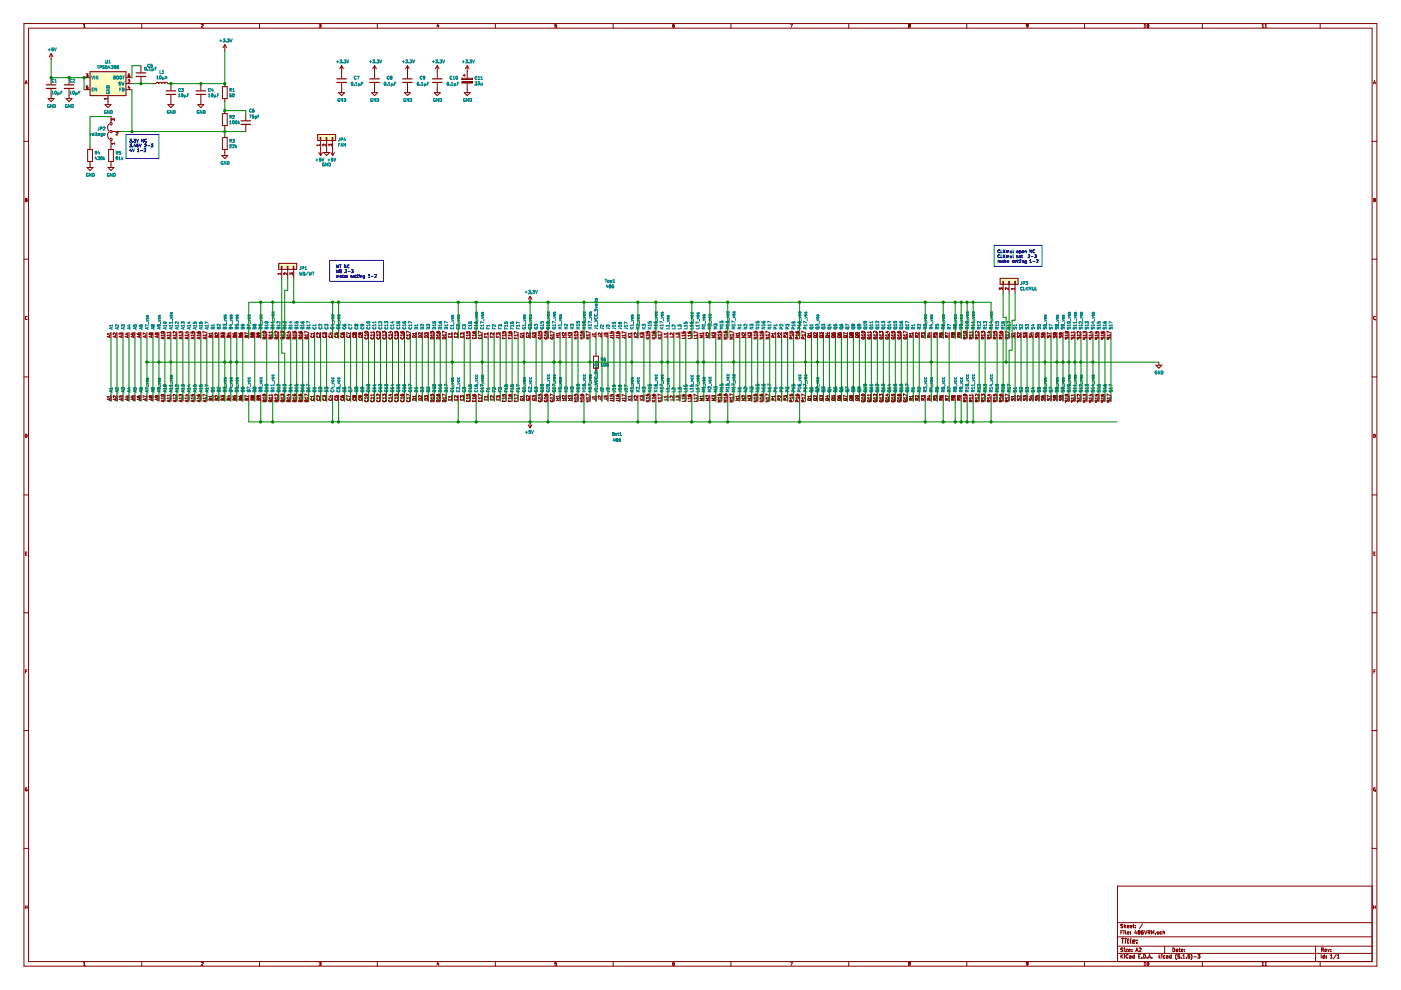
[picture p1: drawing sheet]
EESchema Schematic File Version 4
EELAYER 30 0
EELAYER END
$Descr A2 23386 16535
encoding utf-8
Sheet 1 1
Title ""
Date ""
Rev ""
Comp ""
Comment1 ""
Comment2 ""
Comment3 ""
Comment4 ""
$EndDescr
$Comp
L Regulator_Switching:TPS54308 U1
U 1 1
P 1800 1400
F 0 "U1" H 1800 1767 50  0000 C CNN
F 1 "TPS54308" H 1800 1676 50  0000 C CNN
F 2 "Package_TO_SOT_SMD:SOT-23-6" H 1850 1050 50  0001 L CNN
F 3 "http://www.ti.com/lit/ds/symlink/tps54308.pdf" H 1500 1750 50  0001 C CNN
	1    1800 1400
	1    0    0    -1  
$EndComp
$Comp
L power:GND #PWR0101
U 1 1
P 1800 1700
F 0 "#PWR0101" H 1800 1450 50  0001 C CNN
F 1 "GND" H 1805 1527 50  0000 C CNN
F 2 "" H 1800 1700 50  0001 C CNN
F 3 "" H 1800 1700 50  0001 C CNN
	1    1800 1700
	1    0    0    -1  
$EndComp
$Comp
L Device:C C5
U 1 1
P 2350 1250
F 0 "C5" H 2450 1400 50  0000 L CNN
F 1 "0.1µF" H 2400 1350 50  0000 L CNN
F 2 "Capacitor_SMD:C_0805_2012Metric" H 2388 1100 50  0001 C CNN
F 3 "~" H 2350 1250 50  0001 C CNN
	1    2350 1250
	1    0    0    -1  
$EndComp
Wire Wire Line
	2200 1400 2350 1400
Connection ~ 2350 1400
Wire Wire Line
	2350 1400 2550 1400
Wire Wire Line
	2350 1100 2200 1100
Wire Wire Line
	2200 1100 2200 1300
$Comp
L Device:L L1
U 1 1
P 2700 1400
F 0 "L1" V 2890 1400 50  0000 C CNN
F 1 "10µh" V 2799 1400 50  0000 C CNN
F 2 "Inductor_SMD:L_Taiyo-Yuden_NR-80xx" H 2700 1400 50  0001 C CNN
F 3 "~" H 2700 1400 50  0001 C CNN
	1    2700 1400
	0    -1   -1   0   
$EndComp
$Comp
L Device:C C3
U 1 1
P 2850 1550
F 0 "C3" H 2965 1596 50  0000 L CNN
F 1 "10µF" H 2965 1505 50  0000 L CNN
F 2 "Capacitor_SMD:C_1206_3216Metric" H 2888 1400 50  0001 C CNN
F 3 "~" H 2850 1550 50  0001 C CNN
	1    2850 1550
	1    0    0    -1  
$EndComp
Connection ~ 2850 1400
$Comp
L Device:C C4
U 1 1
P 3350 1550
F 0 "C4" H 3465 1596 50  0000 L CNN
F 1 "10µF" H 3465 1505 50  0000 L CNN
F 2 "Capacitor_SMD:C_1206_3216Metric" H 3388 1400 50  0001 C CNN
F 3 "~" H 3350 1550 50  0001 C CNN
	1    3350 1550
	1    0    0    -1  
$EndComp
$Comp
L power:GND #PWR0102
U 1 1
P 2850 1700
F 0 "#PWR0102" H 2850 1450 50  0001 C CNN
F 1 "GND" H 2855 1527 50  0000 C CNN
F 2 "" H 2850 1700 50  0001 C CNN
F 3 "" H 2850 1700 50  0001 C CNN
	1    2850 1700
	1    0    0    -1  
$EndComp
$Comp
L power:GND #PWR0103
U 1 1
P 3350 1700
F 0 "#PWR0103" H 3350 1450 50  0001 C CNN
F 1 "GND" H 3355 1527 50  0000 C CNN
F 2 "" H 3350 1700 50  0001 C CNN
F 3 "" H 3350 1700 50  0001 C CNN
	1    3350 1700
	1    0    0    -1  
$EndComp
Wire Wire Line
	2850 1400 3350 1400
Wire Wire Line
	1400 1500 1400 1300
Wire Wire Line
	1400 1300 1150 1300
Connection ~ 1400 1300
$Comp
L Device:C C1
U 1 1
P 850 1450
F 0 "C1" H 850 1550 50  0000 L CNN
F 1 "10µF" H 850 1350 50  0000 L CNN
F 2 "Capacitor_SMD:C_1206_3216Metric" H 888 1300 50  0001 C CNN
F 3 "~" H 850 1450 50  0001 C CNN
	1    850  1450
	1    0    0    -1  
$EndComp
$Comp
L Device:C C2
U 1 1
P 1150 1450
F 0 "C2" H 1150 1550 50  0000 L CNN
F 1 "10µF" H 1150 1350 50  0000 L CNN
F 2 "Capacitor_SMD:C_1206_3216Metric" H 1188 1300 50  0001 C CNN
F 3 "~" H 1150 1450 50  0001 C CNN
	1    1150 1450
	1    0    0    -1  
$EndComp
Connection ~ 1150 1300
$Comp
L power:GND #PWR0104
U 1 1
P 850 1600
F 0 "#PWR0104" H 850 1350 50  0001 C CNN
F 1 "GND" H 855 1427 50  0000 C CNN
F 2 "" H 850 1600 50  0001 C CNN
F 3 "" H 850 1600 50  0001 C CNN
	1    850  1600
	1    0    0    -1  
$EndComp
$Comp
L power:GND #PWR0105
U 1 1
P 1150 1600
F 0 "#PWR0105" H 1150 1350 50  0001 C CNN
F 1 "GND" H 1155 1427 50  0000 C CNN
F 2 "" H 1150 1600 50  0001 C CNN
F 3 "" H 1150 1600 50  0001 C CNN
	1    1150 1600
	1    0    0    -1  
$EndComp
$Comp
L Device:R R1
U 1 1
P 3750 1550
F 0 "R1" H 3820 1596 50  0000 L CNN
F 1 "50" H 3820 1505 50  0000 L CNN
F 2 "Resistor_SMD:R_0805_2012Metric" V 3680 1550 50  0001 C CNN
F 3 "~" H 3750 1550 50  0001 C CNN
	1    3750 1550
	1    0    0    -1  
$EndComp
$Comp
L Device:R R2
U 1 1
P 3750 2000
F 0 "R2" H 3820 2046 50  0000 L CNN
F 1 "100k" H 3820 1955 50  0000 L CNN
F 2 "Resistor_SMD:R_0805_2012Metric" V 3680 2000 50  0001 C CNN
F 3 "~" H 3750 2000 50  0001 C CNN
	1    3750 2000
	1    0    0    -1  
$EndComp
$Comp
L Device:R R3
U 1 1
P 3750 2400
F 0 "R3" H 3820 2446 50  0000 L CNN
F 1 "22k" H 3820 2355 50  0000 L CNN
F 2 "Resistor_SMD:R_0805_2012Metric" V 3680 2400 50  0001 C CNN
F 3 "~" H 3750 2400 50  0001 C CNN
	1    3750 2400
	1    0    0    -1  
$EndComp
$Comp
L power:GND #PWR0106
U 1 1
P 3750 2550
F 0 "#PWR0106" H 3750 2300 50  0001 C CNN
F 1 "GND" H 3755 2377 50  0000 C CNN
F 2 "" H 3750 2550 50  0001 C CNN
F 3 "" H 3750 2550 50  0001 C CNN
	1    3750 2550
	1    0    0    -1  
$EndComp
Wire Wire Line
	3350 1400 3750 1400
Connection ~ 3350 1400
Wire Wire Line
	3750 1700 3750 1850
Wire Wire Line
	3750 2150 3750 2200
Wire Wire Line
	2200 2200 2200 1500
Wire Wire Line
	2200 2200 3750 2200
Connection ~ 3750 2200
Wire Wire Line
	3750 2200 3750 2250
$Comp
L Jumper:Jumper_3_Open JP2
U 1 1
P 1850 2200
F 0 "JP2" V 1896 2287 50  0000 L CNN
F 1 "voltage" V 1805 2287 50  0000 L CNN
F 2 "Connector_PinHeader_2.54mm:PinHeader_1x03_P2.54mm_Vertical" H 1850 2200 50  0001 C CNN
F 3 "~" H 1850 2200 50  0001 C CNN
	1    1850 2200
	0    -1   -1   0   
$EndComp
$Comp
L Device:R R5
U 1 1
P 1850 2600
F 0 "R5" H 1920 2646 50  0000 L CNN
F 1 "91k" H 1920 2555 50  0000 L CNN
F 2 "Resistor_SMD:R_0805_2012Metric" V 1780 2600 50  0001 C CNN
F 3 "~" H 1850 2600 50  0001 C CNN
	1    1850 2600
	1    0    0    -1  
$EndComp
$Comp
L Device:R R4
U 1 1
P 1500 2600
F 0 "R4" H 1570 2646 50  0000 L CNN
F 1 "430k" H 1570 2555 50  0000 L CNN
F 2 "Resistor_SMD:R_0805_2012Metric" V 1430 2600 50  0001 C CNN
F 3 "~" H 1500 2600 50  0001 C CNN
	1    1500 2600
	1    0    0    -1  
$EndComp
Wire Wire Line
	1850 1950 1500 1950
Wire Wire Line
	1500 1950 1500 2450
$Comp
L power:GND #PWR0107
U 1 1
P 1500 2750
F 0 "#PWR0107" H 1500 2500 50  0001 C CNN
F 1 "GND" H 1505 2577 50  0000 C CNN
F 2 "" H 1500 2750 50  0001 C CNN
F 3 "" H 1500 2750 50  0001 C CNN
	1    1500 2750
	1    0    0    -1  
$EndComp
$Comp
L power:GND #PWR0108
U 1 1
P 1850 2750
F 0 "#PWR0108" H 1850 2500 50  0001 C CNN
F 1 "GND" H 1855 2577 50  0000 C CNN
F 2 "" H 1850 2750 50  0001 C CNN
F 3 "" H 1850 2750 50  0001 C CNN
	1    1850 2750
	1    0    0    -1  
$EndComp
Wire Wire Line
	2000 2200 2200 2200
Connection ~ 2200 2200
Text Notes 2150 2550 0    50   ~ 0
3.3V NC\n3.45V 2-3\n4V 1-2
$Comp
L Device:C C6
U 1 1
P 4100 2050
F 0 "C6" H 4150 2250 50  0000 L CNN
F 1 "75pf" H 4150 2150 50  0000 L CNN
F 2 "Capacitor_SMD:C_0805_2012Metric" H 4138 1900 50  0001 C CNN
F 3 "~" H 4100 2050 50  0001 C CNN
	1    4100 2050
	1    0    0    -1  
$EndComp
Wire Wire Line
	3750 2200 4100 2200
Wire Wire Line
	4100 1900 4100 1850
Wire Wire Line
	4100 1850 3750 1850
Connection ~ 3750 1850
$Comp
L power:+5V #PWR0109
U 1 1
P 850 1000
F 0 "#PWR0109" H 850 850 50  0001 C CNN
F 1 "+5V" H 865 1173 50  0000 C CNN
F 2 "" H 850 1000 50  0001 C CNN
F 3 "" H 850 1000 50  0001 C CNN
	1    850  1000
	1    0    0    -1  
$EndComp
Connection ~ 850  1300
Wire Wire Line
	850  1000 850  1300
Wire Wire Line
	850  1300 1150 1300
$Comp
L power:+3.3V #PWR0110
U 1 1
P 3750 850
F 0 "#PWR0110" H 3750 700 50  0001 C CNN
F 1 "+3.3V" H 3765 1023 50  0000 C CNN
F 2 "" H 3750 850 50  0001 C CNN
F 3 "" H 3750 850 50  0001 C CNN
	1    3750 850 
	1    0    0    -1  
$EndComp
Wire Wire Line
	3750 850  3750 1400
Connection ~ 3750 1400
$Comp
L 486SocketBlaster:486 Bot1
U 1 1
P 10650 6400
F 0 "Bot1" H 10300 5550 50  0000 C CNN
F 1 "486" H 10300 5450 50  0000 C CNN
F 2 "Package_LGA:PGA-168_Socket" H 1900 5800 50  0001 C CNN
F 3 "" H 1900 5800 50  0001 C CNN
	1    10650 6400
	1    0    0    -1  
$EndComp
Wire Wire Line
	1850 5650 1850 6700
Wire Wire Line
	1950 5650 1950 6700
Wire Wire Line
	2050 5650 2050 6700
Wire Wire Line
	2150 6700 2150 5650
Wire Wire Line
	2250 5650 2250 6700
Wire Wire Line
	2350 6700 2350 5650
Wire Wire Line
	2450 5650 2450 6050
Wire Wire Line
	2550 6700 2550 5650
Wire Wire Line
	2650 5650 2650 6050
Wire Wire Line
	2750 5650 2750 6700
Wire Wire Line
	2850 6700 2850 6050
Wire Wire Line
	2950 5650 2950 6700
Wire Wire Line
	3050 6700 3050 5650
Wire Wire Line
	2650 6700 2650 6050
Wire Wire Line
	3750 5650 3750 6050
Wire Wire Line
	3850 6700 3850 6050
Wire Wire Line
	3950 5650 3950 6050
Wire Wire Line
	4050 6700 4050 5650
Wire Wire Line
	4250 6700 4250 5650
Wire Wire Line
	4450 5650 4450 6700
Wire Wire Line
	4650 6700 4650 5650
Wire Wire Line
	4850 5650 4850 6700
Wire Wire Line
	4950 6700 4950 5650
Wire Wire Line
	5050 5650 5050 6700
Wire Wire Line
	5150 6700 5150 5650
Wire Wire Line
	5250 5650 5250 6700
Wire Wire Line
	5350 6700 5350 5650
Wire Wire Line
	5450 5650 5450 6700
Wire Wire Line
	5750 6700 5750 5650
Wire Wire Line
	5850 5650 5850 6700
Wire Wire Line
	5950 6700 5950 5650
Wire Wire Line
	6050 5650 6050 6700
Wire Wire Line
	6150 6700 6150 5650
Wire Wire Line
	6250 5650 6250 6700
Wire Wire Line
	6350 6700 6350 5650
Wire Wire Line
	6450 5650 6450 6700
Wire Wire Line
	6550 6700 6550 5650
Wire Wire Line
	6650 5650 6650 6700
Wire Wire Line
	6750 6700 6750 5650
Wire Wire Line
	6850 6700 6850 5650
Wire Wire Line
	6950 5650 6950 6700
Wire Wire Line
	7050 6700 7050 5650
Wire Wire Line
	7150 5650 7150 6700
Wire Wire Line
	7250 6700 7250 5650
Wire Wire Line
	7350 5650 7350 6700
Wire Wire Line
	7450 6700 7450 5650
Wire Wire Line
	7550 5650 7550 6050
Wire Wire Line
	7750 6700 7750 5650
Wire Wire Line
	7850 5650 7850 6700
Wire Wire Line
	8050 6700 8050 6050
Wire Wire Line
	8250 6700 8250 5650
Wire Wire Line
	8150 5650 8150 6700
Wire Wire Line
	8350 5650 8350 6700
Wire Wire Line
	8450 6700 8450 5650
Wire Wire Line
	8550 5650 8550 6700
Wire Wire Line
	8650 6700 8650 5650
Wire Wire Line
	8750 5650 8750 6050
Wire Wire Line
	8950 6700 8950 5650
Wire Wire Line
	9050 5650 9050 6700
Wire Wire Line
	9250 6700 9250 6050
Wire Wire Line
	9450 6700 9450 5650
Wire Wire Line
	9550 5650 9550 6700
Wire Wire Line
	9650 6700 9650 5650
Wire Wire Line
	9850 5650 9850 6050
Wire Wire Line
	10150 6700 10150 5650
Wire Wire Line
	10250 5650 10250 6700
Wire Wire Line
	10350 6700 10350 5650
Wire Wire Line
	10450 5650 10450 6700
Wire Wire Line
	11150 6700 11150 6050
Wire Wire Line
	10750 5650 10750 6700
Wire Wire Line
	10850 6700 10850 5650
Wire Wire Line
	11050 5650 11050 6050
Wire Wire Line
	11750 6700 11750 6050
Wire Wire Line
	11250 5650 11250 6700
Wire Wire Line
	11350 6700 11350 5650
Wire Wire Line
	11450 5650 11450 6700
Wire Wire Line
	11650 5650 11650 6050
Wire Wire Line
	11950 5650 11950 6700
Wire Wire Line
	12050 6700 12050 5650
Wire Wire Line
	12250 5650 12250 6050
Wire Wire Line
	12450 5650 12450 6700
Wire Wire Line
	12550 6700 12550 5650
Wire Wire Line
	12650 5650 12650 6700
Wire Wire Line
	12950 5650 12950 6700
Wire Wire Line
	13050 5650 13050 6700
Wire Wire Line
	13150 6700 13150 5650
Wire Wire Line
	13250 5650 13250 6700
Wire Wire Line
	13550 5650 13550 6700
Wire Wire Line
	13750 5650 13750 6700
Wire Wire Line
	13850 6700 13850 5650
Wire Wire Line
	13950 5650 13950 6700
Wire Wire Line
	14150 6700 14150 5650
Wire Wire Line
	14350 6700 14350 5650
Wire Wire Line
	14450 6700 14450 5650
Wire Wire Line
	14750 6700 14750 5650
Wire Wire Line
	14950 6700 14950 5650
Wire Wire Line
	15050 5650 15050 6700
Wire Wire Line
	15150 5650 15150 6700
Wire Wire Line
	15250 6700 15250 5650
Wire Wire Line
	15350 5650 15350 6700
Wire Wire Line
	15650 5650 15650 6700
Wire Wire Line
	15850 6700 15850 5650
Wire Wire Line
	16350 5650 16350 6700
Wire Wire Line
	16450 6700 16450 5650
Wire Wire Line
	17050 5650 17050 6700
Wire Wire Line
	17550 5650 17550 6700
Wire Wire Line
	17950 5650 17950 6050
Wire Wire Line
	18150 5650 18150 6700
Wire Wire Line
	4350 6700 4350 7050
Wire Wire Line
	4350 7050 4550 7050
Wire Wire Line
	5550 6700 5550 7050
Connection ~ 5550 7050
Wire Wire Line
	5550 7050 5650 7050
Wire Wire Line
	5650 6700 5650 7050
Connection ~ 5650 7050
Wire Wire Line
	5650 7050 7650 7050
Wire Wire Line
	7650 6700 7650 7050
Connection ~ 7650 7050
Wire Wire Line
	7650 7050 7950 7050
Wire Wire Line
	4150 6700 4150 7050
Wire Wire Line
	4150 7050 4350 7050
Connection ~ 4350 7050
Connection ~ 8850 7050
Wire Wire Line
	8850 6700 8850 7050
Wire Wire Line
	9750 6700 9750 7050
Connection ~ 9750 7050
Wire Wire Line
	9750 7050 10650 7050
Wire Wire Line
	4150 5650 4150 5050
Wire Wire Line
	4150 5050 4350 5050
Wire Wire Line
	5550 5050 5550 5650
Wire Wire Line
	5650 5650 5650 5050
Wire Wire Line
	5650 5050 5550 5050
Connection ~ 5550 5050
Wire Wire Line
	7650 5650 7650 5050
Wire Wire Line
	7650 5050 5650 5050
Connection ~ 5650 5050
Connection ~ 7650 5050
Wire Wire Line
	8850 5050 8850 5650
Wire Wire Line
	8850 5050 9150 5050
Wire Wire Line
	9150 5050 9150 5650
Connection ~ 8850 5050
Wire Wire Line
	9150 5050 9750 5050
Wire Wire Line
	9750 5050 9750 5650
Connection ~ 9150 5050
Wire Wire Line
	9750 5050 10650 5050
Connection ~ 9750 5050
Wire Wire Line
	11550 5050 11550 5650
Wire Wire Line
	11550 5050 11850 5050
Wire Wire Line
	12150 5050 12150 5650
Connection ~ 11550 5050
Connection ~ 12150 5050
Wire Wire Line
	11550 6700 11550 7050
Connection ~ 11550 7050
Wire Wire Line
	4350 5650 4350 5050
Connection ~ 4350 5050
Wire Wire Line
	4350 5050 4550 5050
Wire Wire Line
	4550 5650 4550 5050
Connection ~ 4550 5050
Wire Wire Line
	4550 5050 4900 5050
Wire Wire Line
	2450 6050 2650 6050
Connection ~ 2450 6050
Wire Wire Line
	2450 6050 2450 6700
Connection ~ 2650 6050
Wire Wire Line
	2850 6050 3750 6050
Connection ~ 2850 6050
Wire Wire Line
	2850 6050 2850 5650
Connection ~ 3750 6050
Wire Wire Line
	3750 6050 3750 6700
Wire Wire Line
	2650 6050 2850 6050
Wire Wire Line
	3750 6050 3850 6050
Connection ~ 3850 6050
Wire Wire Line
	3850 6050 3850 5650
Wire Wire Line
	3850 6050 3950 6050
Connection ~ 3950 6050
Wire Wire Line
	3950 6050 3950 6700
Wire Wire Line
	3950 6050 7550 6050
Connection ~ 7550 6050
Wire Wire Line
	7550 6050 7550 6700
Wire Wire Line
	7550 6050 8050 6050
Connection ~ 8050 6050
Wire Wire Line
	8050 6050 8050 5650
Wire Wire Line
	8050 6050 8750 6050
Connection ~ 8750 6050
Wire Wire Line
	8750 6050 8750 6700
Wire Wire Line
	8750 6050 9250 6050
Connection ~ 9250 6050
Wire Wire Line
	9250 6050 9250 5650
Wire Wire Line
	9350 5650 9350 6050
Wire Wire Line
	9250 6050 9350 6050
Connection ~ 9350 6050
Wire Wire Line
	9350 6050 9350 6700
Wire Wire Line
	9350 6050 9850 6050
Connection ~ 9850 6050
Wire Wire Line
	9850 6050 9850 6700
Wire Wire Line
	9850 6050 10550 6050
Connection ~ 11150 6050
Wire Wire Line
	10550 6050 10550 5650
Wire Wire Line
	11150 6050 11650 6050
Connection ~ 11650 6050
Wire Wire Line
	11650 6050 11650 6700
Wire Wire Line
	11650 6050 11750 6050
Connection ~ 11750 6050
Wire Wire Line
	11150 6050 11150 5650
Wire Wire Line
	11750 6050 12250 6050
Connection ~ 12250 6050
Wire Wire Line
	12250 6050 12250 6700
Wire Wire Line
	11750 6050 11750 5650
Wire Wire Line
	13450 6050 13450 5650
Wire Wire Line
	13650 6050 13650 5650
Wire Wire Line
	15550 6050 15550 5650
Wire Wire Line
	17650 6050 17650 5650
Wire Wire Line
	17850 6050 17850 5650
Wire Wire Line
	18050 6050 18050 5650
Wire Wire Line
	18250 6050 18250 5650
Connection ~ 10550 6050
Wire Wire Line
	10550 6050 11050 6050
Connection ~ 11050 6050
Wire Wire Line
	11050 6050 11150 6050
Connection ~ 18050 6050
Wire Wire Line
	18050 6050 18250 6050
Connection ~ 18250 6050
Connection ~ 13450 6050
Wire Wire Line
	13450 6050 13650 6050
Connection ~ 13650 6050
Connection ~ 15550 6050
Connection ~ 17450 6050
Connection ~ 17750 6050
Wire Wire Line
	17750 6050 17850 6050
Connection ~ 17850 6050
Wire Wire Line
	17850 6050 17950 6050
Connection ~ 17950 6050
Wire Wire Line
	17950 6050 18050 6050
Wire Wire Line
	11050 6050 11050 6700
Wire Wire Line
	10550 6050 10550 6700
Wire Wire Line
	10650 5650 10650 5050
Connection ~ 10650 5050
Wire Wire Line
	10650 5050 10950 5050
Wire Wire Line
	10650 6700 10650 7050
Connection ~ 10650 7050
Wire Wire Line
	10650 7050 10950 7050
Connection ~ 10950 5050
Wire Wire Line
	10950 6700 10950 7050
Connection ~ 10950 7050
Wire Wire Line
	10950 5050 11550 5050
Wire Wire Line
	10950 7050 11550 7050
Wire Wire Line
	17750 5650 17750 6050
Wire Wire Line
	17450 6050 17450 5650
Wire Wire Line
	17350 6700 17350 5650
Wire Wire Line
	17250 5650 17250 6700
Wire Wire Line
	17150 6700 17150 5650
Wire Wire Line
	16950 6700 16950 5650
Wire Wire Line
	16650 5650 16650 6700
Wire Wire Line
	14550 5650 14550 6700
Wire Wire Line
	12750 6700 12750 5650
$Comp
L 486SocketBlaster:486 Top1
U 1 1
P 10650 5350
F 0 "Top1" H 10185 6006 50  0000 C CNN
F 1 "486" H 10185 5915 50  0000 C CNN
F 2 "Package_LGA:PGA-168" H 1900 4750 50  0001 C CNN
F 3 "" H 1900 4750 50  0001 C CNN
	1    10650 5350
	1    0    0    -1  
$EndComp
Wire Wire Line
	11550 7050 11850 7050
Wire Wire Line
	12150 5050 13350 5050
Wire Wire Line
	11850 5650 11850 5050
Connection ~ 11850 5050
Wire Wire Line
	11850 5050 12150 5050
Wire Wire Line
	11850 6700 11850 7050
Connection ~ 11850 7050
Wire Wire Line
	12350 5650 12350 6700
Wire Wire Line
	12250 6050 13450 6050
Wire Wire Line
	12850 5650 12850 6700
Wire Wire Line
	13350 5650 13350 5050
Connection ~ 13350 5050
Wire Wire Line
	13350 6700 13350 7050
Connection ~ 13350 7050
Wire Wire Line
	13450 6050 13450 6700
Wire Wire Line
	13650 6050 13650 6700
Wire Wire Line
	14050 5650 14050 6700
Wire Wire Line
	14250 5650 14250 6700
Wire Wire Line
	14650 5650 14650 6700
Wire Wire Line
	14850 5650 14850 6700
Wire Wire Line
	13650 6050 15550 6050
Wire Wire Line
	15450 5650 15450 5050
Connection ~ 15450 5050
Wire Wire Line
	13350 5050 15450 5050
Wire Wire Line
	15550 6050 15550 6700
Wire Wire Line
	15750 5650 15750 5050
Wire Wire Line
	15450 5050 15750 5050
Connection ~ 15750 5050
Wire Wire Line
	15750 6700 15750 7050
Wire Wire Line
	13350 7050 15450 7050
Wire Wire Line
	15750 7050 15950 7050
Connection ~ 15750 7050
Wire Wire Line
	15750 5050 15950 5050
Wire Wire Line
	15950 5650 15950 5050
Connection ~ 15950 5050
Wire Wire Line
	15950 5050 16050 5050
Wire Wire Line
	16050 5650 16050 5050
Connection ~ 16050 5050
Wire Wire Line
	16050 5050 16150 5050
Wire Wire Line
	16150 5050 16150 5650
Connection ~ 16150 5050
Wire Wire Line
	16150 5050 16250 5050
Wire Wire Line
	16250 5650 16250 5050
Connection ~ 16250 5050
Wire Wire Line
	16250 5050 16550 5050
Wire Wire Line
	16550 5650 16550 5050
Wire Wire Line
	15950 6700 15950 7050
Connection ~ 15950 7050
Wire Wire Line
	15950 7050 16050 7050
Wire Wire Line
	16050 6700 16050 7050
Connection ~ 16050 7050
Wire Wire Line
	16050 7050 16150 7050
Wire Wire Line
	16150 6700 16150 7050
Connection ~ 16150 7050
Wire Wire Line
	16150 7050 16250 7050
Wire Wire Line
	16250 6700 16250 7050
Connection ~ 16250 7050
Wire Wire Line
	16250 7050 16550 7050
Connection ~ 16550 7050
Wire Wire Line
	16750 5650 16750 6700
Wire Wire Line
	17650 6050 17750 6050
Wire Wire Line
	17450 6050 17650 6050
Connection ~ 17650 6050
Wire Wire Line
	17450 6050 17450 6700
Wire Wire Line
	16550 7050 18650 7050
Wire Wire Line
	17650 6050 17650 6700
Wire Wire Line
	17750 6700 17750 6050
Wire Wire Line
	17850 6050 17850 6700
Wire Wire Line
	17950 6700 17950 6050
Wire Wire Line
	18050 6050 18050 6700
Wire Wire Line
	18250 6050 18250 6700
Wire Wire Line
	18350 5650 18350 6700
Wire Wire Line
	18450 6700 18450 5650
Wire Wire Line
	18550 5650 18550 6700
Wire Wire Line
	3150 6700 3150 5650
Wire Wire Line
	3250 5650 3250 6700
Wire Wire Line
	3350 6700 3350 5650
Wire Wire Line
	3450 5650 3450 6700
Wire Wire Line
	3550 6700 3550 5650
Wire Wire Line
	3650 5650 3650 6700
Wire Wire Line
	4550 6700 4550 7050
Connection ~ 4550 7050
Wire Wire Line
	4550 7050 5550 7050
Connection ~ 7950 7050
Wire Wire Line
	7950 7050 8850 7050
Wire Wire Line
	15450 6700 15450 7050
Connection ~ 15450 7050
Wire Wire Line
	15450 7050 15750 7050
$Comp
L power:GND #PWR0111
U 1 1
P 19350 6050
F 0 "#PWR0111" H 19350 5800 50  0001 C CNN
F 1 "GND" H 19355 5877 50  0000 C CNN
F 2 "" H 19350 6050 50  0001 C CNN
F 3 "" H 19350 6050 50  0001 C CNN
	1    19350 6050
	1    0    0    -1  
$EndComp
Wire Wire Line
	7950 6700 7950 7050
Wire Wire Line
	10950 5050 10950 5650
Wire Wire Line
	16550 6700 16550 7050
Wire Wire Line
	7650 5050 7950 5050
Wire Wire Line
	7950 5650 7950 5050
Connection ~ 7950 5050
Wire Wire Line
	7950 5050 8850 5050
Wire Wire Line
	11850 7050 12150 7050
Wire Wire Line
	12150 6700 12150 7050
Connection ~ 12150 7050
Wire Wire Line
	12150 7050 13350 7050
Wire Wire Line
	9950 5650 9950 5900
Wire Wire Line
	8850 7050 9150 7050
Wire Wire Line
	9150 6700 9150 7050
Connection ~ 9150 7050
Wire Wire Line
	9150 7050 9750 7050
Wire Wire Line
	15550 6050 16800 6050
Wire Wire Line
	16850 5850 16900 5850
Wire Wire Line
	16900 5850 16900 5350
Wire Wire Line
	16900 5350 16950 5350
Wire Wire Line
	16850 5850 16850 6700
Wire Wire Line
	16750 5300 16800 5300
Wire Wire Line
	16800 5300 16800 6050
Connection ~ 16800 6050
Wire Wire Line
	16800 6050 17450 6050
Wire Wire Line
	16750 4900 16750 5300
Wire Wire Line
	16850 4900 16850 5650
Wire Wire Line
	16950 4900 16950 5350
$Comp
L Connector_Generic:Conn_01x03 JP3
U 1 1
P 16850 4700
F 0 "JP3" V 16814 4880 50  0000 L CNN
F 1 "CLKMUL" V 16723 4880 50  0000 L CNN
F 2 "Connector_PinHeader_2.54mm:PinHeader_1x03_P2.54mm_Vertical" H 16850 4700 50  0001 C CNN
F 3 "~" H 16850 4700 50  0001 C CNN
	1    16850 4700
	0    1    -1   0   
$EndComp
$Comp
L Connector_Generic:Conn_01x03 JP1
U 1 1
P 4800 4450
F 0 "JP1" V 4764 4262 50  0000 R CNN
F 1 "WB/WT" V 4673 4262 50  0000 R CNN
F 2 "Connector_PinHeader_2.54mm:PinHeader_1x03_P2.54mm_Vertical" H 4800 4450 50  0001 C CNN
F 3 "~" H 4800 4450 50  0001 C CNN
	1    4800 4450
	0    -1   -1   0   
$EndComp
Wire Wire Line
	4750 5650 4750 4850
Wire Wire Line
	4750 6700 4750 5900
Wire Wire Line
	4750 5900 4700 5900
Wire Wire Line
	4700 5900 4700 4650
Wire Wire Line
	4800 4650 4800 4850
Wire Wire Line
	4800 4850 4750 4850
Wire Wire Line
	4900 4650 4900 5050
Connection ~ 4900 5050
Wire Wire Line
	4900 5050 5550 5050
Wire Wire Line
	18250 6050 19350 6050
$Comp
L power:+5V #PWR0112
U 1 1
P 8850 7050
F 0 "#PWR0112" H 8850 6900 50  0001 C CNN
F 1 "+5V" H 8865 7223 50  0000 C CNN
F 2 "" H 8850 7050 50  0001 C CNN
F 3 "" H 8850 7050 50  0001 C CNN
	1    8850 7050
	-1   0    0    1   
$EndComp
$Comp
L power:+3.3V #PWR0113
U 1 1
P 8850 5050
F 0 "#PWR0113" H 8850 4900 50  0001 C CNN
F 1 "+3.3V" H 8865 5223 50  0000 C CNN
F 2 "" H 8850 5050 50  0001 C CNN
F 3 "" H 8850 5050 50  0001 C CNN
	1    8850 5050
	1    0    0    -1  
$EndComp
$Comp
L Connector_Generic:Conn_01x03 JP4
U 1 1
P 5450 2300
F 0 "JP4" V 5414 2112 50  0000 R CNN
F 1 "FAN" V 5323 2112 50  0000 R CNN
F 2 "Connector_PinHeader_2.54mm:PinHeader_1x03_P2.54mm_Vertical" H 5450 2300 50  0001 C CNN
F 3 "~" H 5450 2300 50  0001 C CNN
	1    5450 2300
	0    -1   -1   0   
$EndComp
$Comp
L power:GND #PWR0114
U 1 1
P 5450 2500
F 0 "#PWR0114" H 5450 2250 50  0001 C CNN
F 1 "GND" H 5450 2250 50  0000 C CNN
F 2 "" H 5450 2500 50  0001 C CNN
F 3 "" H 5450 2500 50  0001 C CNN
	1    5450 2500
	1    0    0    -1  
$EndComp
$Comp
L power:+5V #PWR0115
U 1 1
P 5350 2500
F 0 "#PWR0115" H 5350 2350 50  0001 C CNN
F 1 "+5V" H 5365 2673 50  0000 C CNN
F 2 "" H 5350 2500 50  0001 C CNN
F 3 "" H 5350 2500 50  0001 C CNN
	1    5350 2500
	-1   0    0    1   
$EndComp
$Comp
L power:+5V #PWR0116
U 1 1
P 5550 2500
F 0 "#PWR0116" H 5550 2350 50  0001 C CNN
F 1 "+5V" H 5565 2673 50  0000 C CNN
F 2 "" H 5550 2500 50  0001 C CNN
F 3 "" H 5550 2500 50  0001 C CNN
	1    5550 2500
	-1   0    0    1   
$EndComp
$Comp
L Device:C C7
U 1 1
P 5700 1350
F 0 "C7" H 5900 1400 50  0000 L CNN
F 1 "0.1µF" H 5850 1300 50  0000 L CNN
F 2 "Capacitor_SMD:C_0805_2012Metric" H 5738 1200 50  0001 C CNN
F 3 "~" H 5700 1350 50  0001 C CNN
	1    5700 1350
	1    0    0    -1  
$EndComp
$Comp
L power:+3.3V #PWR0117
U 1 1
P 5700 1200
F 0 "#PWR0117" H 5700 1050 50  0001 C CNN
F 1 "+3.3V" H 5715 1373 50  0000 C CNN
F 2 "" H 5700 1200 50  0001 C CNN
F 3 "" H 5700 1200 50  0001 C CNN
	1    5700 1200
	1    0    0    -1  
$EndComp
$Comp
L power:GND #PWR0118
U 1 1
P 5700 1500
F 0 "#PWR0118" H 5700 1250 50  0001 C CNN
F 1 "GND" H 5705 1327 50  0000 C CNN
F 2 "" H 5700 1500 50  0001 C CNN
F 3 "" H 5700 1500 50  0001 C CNN
	1    5700 1500
	1    0    0    -1  
$EndComp
$Comp
L Device:C C8
U 1 1
P 6250 1350
F 0 "C8" H 6450 1400 50  0000 L CNN
F 1 "0.1µF" H 6400 1300 50  0000 L CNN
F 2 "Capacitor_SMD:C_0805_2012Metric" H 6288 1200 50  0001 C CNN
F 3 "~" H 6250 1350 50  0001 C CNN
	1    6250 1350
	1    0    0    -1  
$EndComp
$Comp
L power:+3.3V #PWR0119
U 1 1
P 6250 1200
F 0 "#PWR0119" H 6250 1050 50  0001 C CNN
F 1 "+3.3V" H 6265 1373 50  0000 C CNN
F 2 "" H 6250 1200 50  0001 C CNN
F 3 "" H 6250 1200 50  0001 C CNN
	1    6250 1200
	1    0    0    -1  
$EndComp
$Comp
L power:GND #PWR0120
U 1 1
P 6250 1500
F 0 "#PWR0120" H 6250 1250 50  0001 C CNN
F 1 "GND" H 6255 1327 50  0000 C CNN
F 2 "" H 6250 1500 50  0001 C CNN
F 3 "" H 6250 1500 50  0001 C CNN
	1    6250 1500
	1    0    0    -1  
$EndComp
$Comp
L Device:C C9
U 1 1
P 6800 1350
F 0 "C9" H 7000 1400 50  0000 L CNN
F 1 "0.1µF" H 6950 1300 50  0000 L CNN
F 2 "Capacitor_SMD:C_0805_2012Metric" H 6838 1200 50  0001 C CNN
F 3 "~" H 6800 1350 50  0001 C CNN
	1    6800 1350
	1    0    0    -1  
$EndComp
$Comp
L power:+3.3V #PWR0121
U 1 1
P 6800 1200
F 0 "#PWR0121" H 6800 1050 50  0001 C CNN
F 1 "+3.3V" H 6815 1373 50  0000 C CNN
F 2 "" H 6800 1200 50  0001 C CNN
F 3 "" H 6800 1200 50  0001 C CNN
	1    6800 1200
	1    0    0    -1  
$EndComp
$Comp
L power:GND #PWR0122
U 1 1
P 6800 1500
F 0 "#PWR0122" H 6800 1250 50  0001 C CNN
F 1 "GND" H 6805 1327 50  0000 C CNN
F 2 "" H 6800 1500 50  0001 C CNN
F 3 "" H 6800 1500 50  0001 C CNN
	1    6800 1500
	1    0    0    -1  
$EndComp
$Comp
L Device:C C10
U 1 1
P 7300 1350
F 0 "C10" H 7500 1400 50  0000 L CNN
F 1 "0.1µF" H 7450 1300 50  0000 L CNN
F 2 "Capacitor_SMD:C_0805_2012Metric" H 7338 1200 50  0001 C CNN
F 3 "~" H 7300 1350 50  0001 C CNN
	1    7300 1350
	1    0    0    -1  
$EndComp
$Comp
L power:+3.3V #PWR0123
U 1 1
P 7300 1200
F 0 "#PWR0123" H 7300 1050 50  0001 C CNN
F 1 "+3.3V" H 7315 1373 50  0000 C CNN
F 2 "" H 7300 1200 50  0001 C CNN
F 3 "" H 7300 1200 50  0001 C CNN
	1    7300 1200
	1    0    0    -1  
$EndComp
$Comp
L power:GND #PWR0124
U 1 1
P 7300 1500
F 0 "#PWR0124" H 7300 1250 50  0001 C CNN
F 1 "GND" H 7305 1327 50  0000 C CNN
F 2 "" H 7300 1500 50  0001 C CNN
F 3 "" H 7300 1500 50  0001 C CNN
	1    7300 1500
	1    0    0    -1  
$EndComp
$Comp
L Device:CP C11
U 1 1
P 7800 1350
F 0 "C11" H 7918 1396 50  0000 L CNN
F 1 "33µ" H 7918 1305 50  0000 L CNN
F 2 "Capacitor_Tantalum_SMD:CP_EIA-6032-15_Kemet-U" H 7838 1200 50  0001 C CNN
F 3 "~" H 7800 1350 50  0001 C CNN
	1    7800 1350
	1    0    0    -1  
$EndComp
$Comp
L power:+3.3V #PWR0125
U 1 1
P 7800 1200
F 0 "#PWR0125" H 7800 1050 50  0001 C CNN
F 1 "+3.3V" H 7815 1373 50  0000 C CNN
F 2 "" H 7800 1200 50  0001 C CNN
F 3 "" H 7800 1200 50  0001 C CNN
	1    7800 1200
	1    0    0    -1  
$EndComp
$Comp
L power:GND #PWR0126
U 1 1
P 7800 1500
F 0 "#PWR0126" H 7800 1250 50  0001 C CNN
F 1 "GND" H 7805 1327 50  0000 C CNN
F 2 "" H 7800 1500 50  0001 C CNN
F 3 "" H 7800 1500 50  0001 C CNN
	1    7800 1500
	1    0    0    -1  
$EndComp
Wire Notes Line
	2100 2250 2650 2250
Wire Notes Line
	2650 2250 2650 2650
Wire Notes Line
	2650 2650 2100 2650
Wire Notes Line
	2100 2650 2100 2250
Text Notes 5600 4650 0    50   ~ 0
WT NC\nWB 2-3\nmobo setting 1-2
Text Notes 16650 4400 0    50   ~ 0
CLKmul open NC\nCLKmul set  2-3\nmobo setting 1-2
Wire Notes Line
	5500 4350 6400 4350
Wire Notes Line
	6400 4350 6400 4700
Wire Notes Line
	6400 4700 5500 4700
Wire Notes Line
	5500 4700 5500 4350
Wire Notes Line
	16600 4100 17400 4100
Wire Notes Line
	17400 4100 17400 4450
Wire Notes Line
	17400 4450 16600 4450
Wire Notes Line
	16600 4450 16600 4100
$Comp
L Device:R R6
U 1 1
P 9950 6050
F 0 "R6" H 10020 6096 50  0000 L CNN
F 1 "100" H 10020 6005 50  0000 L CNN
F 2 "Resistor_SMD:R_0805_2012Metric" V 9880 6050 50  0001 C CNN
F 3 "~" H 9950 6050 50  0001 C CNN
	1    9950 6050
	1    0    0    -1  
$EndComp
Wire Wire Line
	9950 6200 9950 6700
Wire Wire Line
	10050 5650 10050 6700
$EndSCHEMATC
